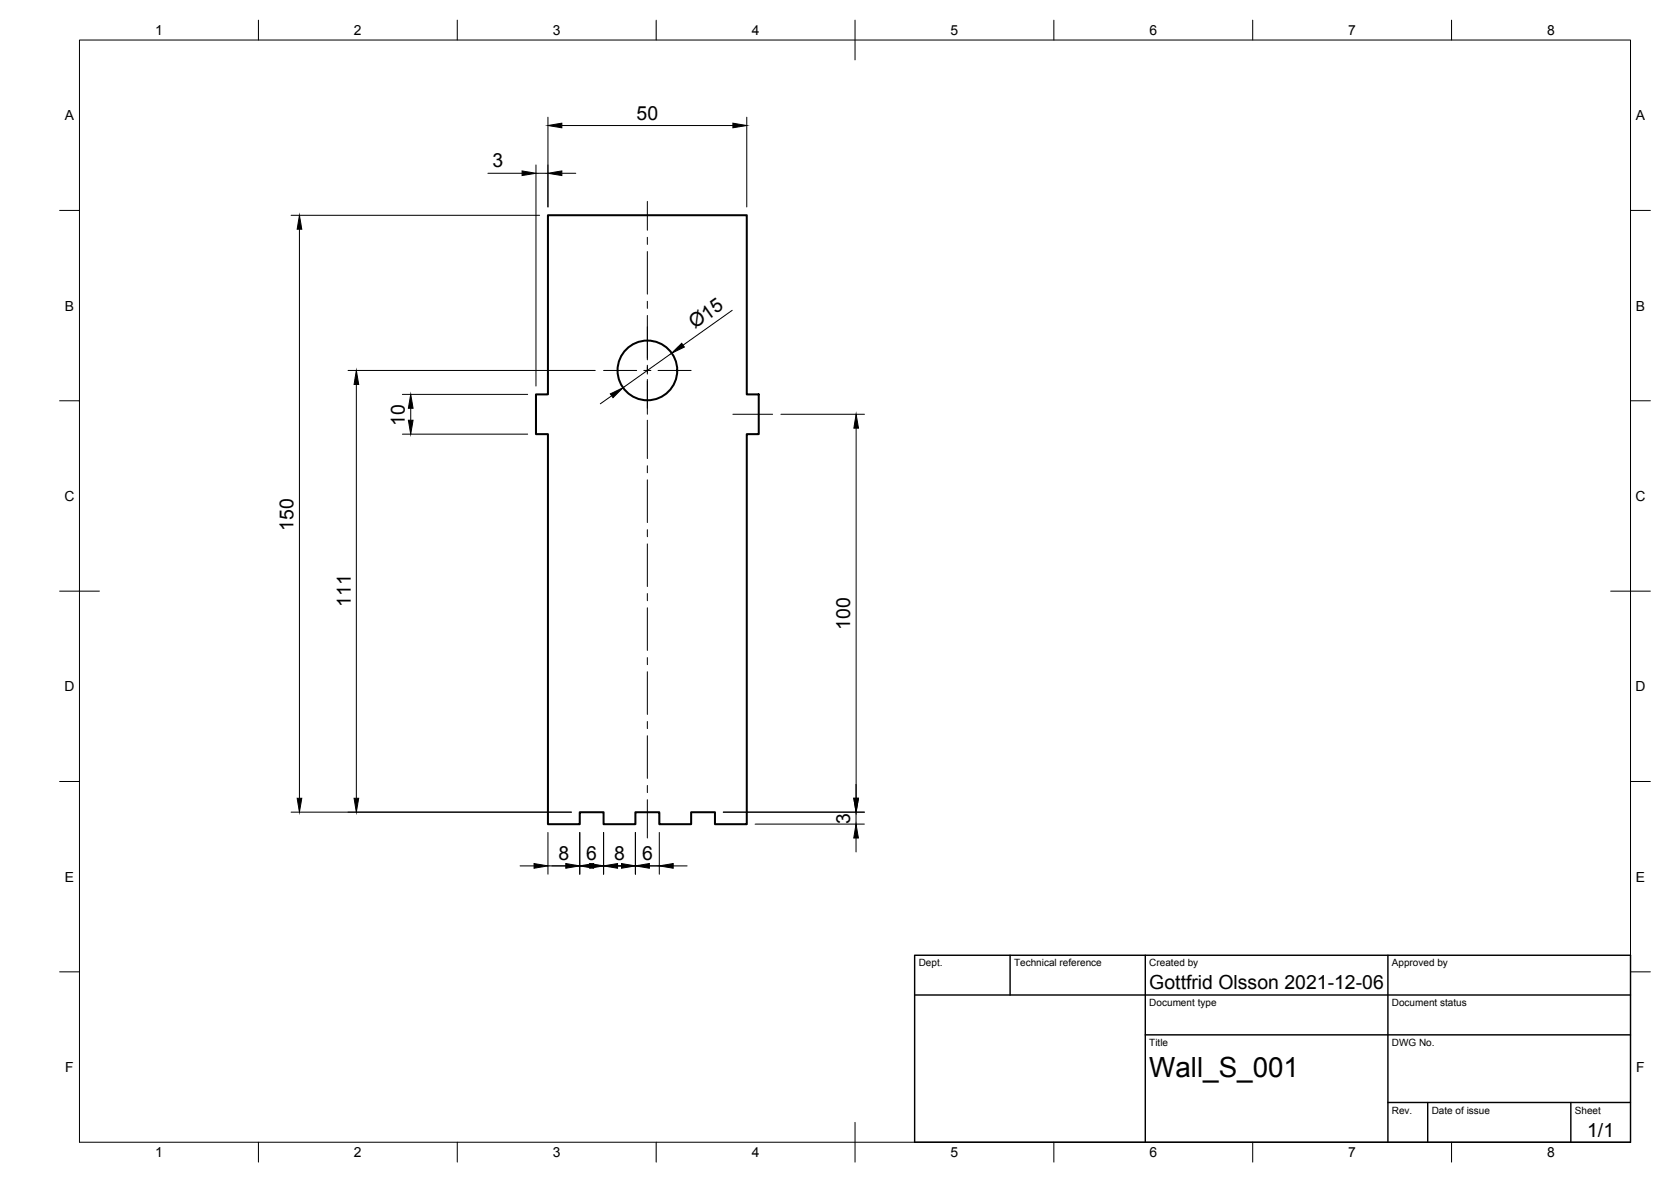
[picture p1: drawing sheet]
<svg xmlns="http://www.w3.org/2000/svg" width="420mm" height="297mm" viewBox="0 0 420 297" stroke-linecap="round" stroke-linejoin="round" font-family="sans-serif">
<!-- layer: Visible -->
<g fill="none" stroke="#000" stroke-width=".51">
<path d="M137.8 54.1h50v45h3v10h-3v98h-8v-3h-6v3h-8v-3h-6v3h-8v-3h-6v3h-8v-98h-3v-10h3z"/>
<circle cx="162.8" cy="93.1" r="7.5"/>
</g>
<!-- layer: Border -->
<g fill="none" stroke="#000" stroke-width=".25">
<path d="M20 10.1h390v276.9h-390zM65 5.1v5M115 5.1v5M165 5.1v5M215 5.1v10M265 5.1v5M315 5.1v5M365 5.1v5M15 52.9h5M410 52.9h5M15 100.7h5M410 100.7h5"/>
<path d="M15 148.6h10M405 148.6h10M15 196.4h5M410 196.4h5M15 244.2h5M410 244.2h5M65 287v5M115 287v5M165 287v5M215 282.1v9.9M265 287v5M315 287v5"/>
<path d="M365 287v5"/>
</g>
<!-- layer: TitleBlock -->
<path d="M230 240.1h180v46.9h-180zM230 250h180M254 240.1v9.9M288 240.1v46.9M349 240.1v46.9M288 260.1h122M349 277.1h61M359 277.1v9.9M395 277.1v9.9" fill="none" stroke="#000" stroke-width=".36"/>
<!-- layer: Dimensions -->
<g fill="none" stroke="#000" stroke-width=".25">
<path d="M137.8 29.4v22.6M141.3 31.5h43M187.8 29.4v22.6M73.2 54.1h62.5M75.3 57.6v143M122.7 43.5h8.6M134.8 41.5v55.5M134.8 43.5h3M141.3 43.5h3.5M184.1 78l-12.4 8.7M87.5 93.1h62.2M89.6 96.6v104"/>
<path d="M101.2 99.1h31.5M153.8 99.5l-2.9 2M168.9 88.8l-12.2 8.6M101.2 109.1h31.5M103.3 102.6v3M196.4 104.1h21M215.3 107.6v93M73.2 204.1h70.5M130.8 217.6h3.5M137.8 209.2v10.5M137.8 217.6h29M145.8 209.2v10.5"/>
<path d="M151.8 209.2v10.5M159.8 209.2v10.5M165.8 209.2v10.5M169.3 217.6h3.5M181.9 204.1h35.5M189.9 207.1h27.4M215.2 204.1v3M215.2 210.6v3.5"/>
</g>
<g fill="#000" stroke="#000" stroke-width=".25">
<path d="M137.8 31.5l3.5-.5v1.1zM184.3 31l3.5 .5-3.5 .6zM75.3 54.1l.6 3.5h-1.2zM131.3 43l3.5 .5-3.5 .6zM137.8 43.5l3.5-.5v1.1zM89.6 93.1l.6 3.5h-1.2zM153.5 99l3.2-1.6-2.6 2.5zM168.9 88.8l2.5-2.5 .7 .9zM103.3 99.1l.6 3.5h-1.2zM102.7 105.6h1.2l-.6 3.5zM215.3 104.1l.6 3.5h-1.2zM74.7 200.6h1.2l-.6 3.5z"/>
<path d="M89 200.6h1.2l-.6 3.5zM134.3 217l3.5 .6-3.5 .6zM142.3 217l3.5 .6-3.5 .6zM148.3 217l3.5 .6-3.5 .6zM145.8 217.6l3.5-.6v1.2zM151.8 217.6l3.5-.6v1.2zM156.3 217l3.5 .6-3.5 .6zM159.8 217.6l3.5-.6v1.2zM165.8 217.6l3.5-.6v1.2zM215.2 207.1l.6 3.5h-1.1zM214.7 200.6h1.1l-.6 3.5zM214.7 200.6h1.2l-.6 3.5z"/>
</g>
<!-- layer: Center Lines -->
<g fill="none" stroke="#000" stroke-width=".25">
<path d="M162.8 50.6v7.3M162.8 59.6v1.8M162.8 63.2v10.7M162.8 75.7v1.8M162.8 79.3v11.1M151.8 93.1h8.3M161.9 93.1h1.8M162.8 91.8v2.2M162.8 95.4v8.7M165.5 93.1h8.3M162.8 105.6v9.6M162.8 117v1.8"/>
<path d="M184.3 104.1h10M162.8 120.6v10.7M162.8 133.1v1.8M162.8 136.7v10.7M162.8 149.2v1.8M162.8 152.7v10.8M162.8 165.3v1.7M162.8 168.8v10.7M162.8 181.3v1.8M162.8 184.9v10.7M162.8 197.4v1.8M162.8 201v9.6"/>
</g>
<text font-size="7" x="289" y="270.6">Wall_S_001</text>
<g font-size="4.9">
<text x="160.1" y="30.1">50</text>
<text x="123.9" y="42.1">3</text>
<text x="174.7" y="82.8" transform="rotate(-35 174.7 82.8)">Ø15</text>
<text x="101.8" y="107" transform="rotate(-90 101.8 107)">10</text>
<text x="73.8" y="133.3" transform="rotate(-90 73.8 133.3)">150</text>
<text x="88.2" y="152.5" transform="rotate(-90 88.2 152.5)">111</text>
<text x="213.8" y="158.3" transform="rotate(-90 213.8 158.3)">100</text>
<text x="213.8" y="207" transform="rotate(-90 213.8 207)">3</text>
<text x="140.4" y="216.1">8</text>
<text x="147.4" y="216.1">6</text>
<text x="154.4" y="216.1">8</text>
<text x="161.4" y="216.1">6</text>
<text x="289" y="248.5">Gottfrid Olsson 2021-12-06</text>
<text x="399.1" y="285.7">1/1</text>
</g>
<g font-size="3.5">
<text x="39" y="8.8">1</text>
<text x="89" y="8.8">2</text>
<text x="139" y="8.8">3</text>
<text x="189" y="8.8">4</text>
<text x="239" y="8.8">5</text>
<text x="289" y="8.8">6</text>
<text x="339" y="8.8">7</text>
<text x="389" y="8.8">8</text>
<text x="16.3" y="30.2">A</text>
<text x="411.3" y="30.2">A</text>
<text x="16.3" y="78">B</text>
<text x="411.3" y="78">B</text>
<text x="16.2" y="125.9">C</text>
<text x="411.2" y="125.9">C</text>
<text x="16.2" y="173.7">D</text>
<text x="411.2" y="173.7">D</text>
<text x="16.3" y="221.6">E</text>
<text x="411.3" y="221.6">E</text>
<text x="16.4" y="269.4">F</text>
<text x="411.4" y="269.4">F</text>
<text x="39" y="290.8">1</text>
<text x="89" y="290.8">2</text>
<text x="139" y="290.8">3</text>
<text x="189" y="290.8">4</text>
<text x="239" y="290.8">5</text>
<text x="289" y="290.8">6</text>
<text x="339" y="290.8">7</text>
<text x="389" y="290.8">8</text>
</g>
<g font-size="2.5">
<text x="231" y="242.9">Dept.</text>
<text x="255" y="242.9">Technical reference</text>
<text x="289" y="242.9">Created by</text>
<text x="350" y="242.9">Approved by</text>
<text x="289" y="252.8">Document type</text>
<text x="350" y="252.8">Document status</text>
<text x="289" y="262.9">Title</text>
<text x="350" y="262.9">DWG No.</text>
<text x="350" y="279.9">Rev.</text>
<text x="360" y="279.9">Date of issue</text>
<text x="396" y="279.9">Sheet</text>
</g>
</svg>
